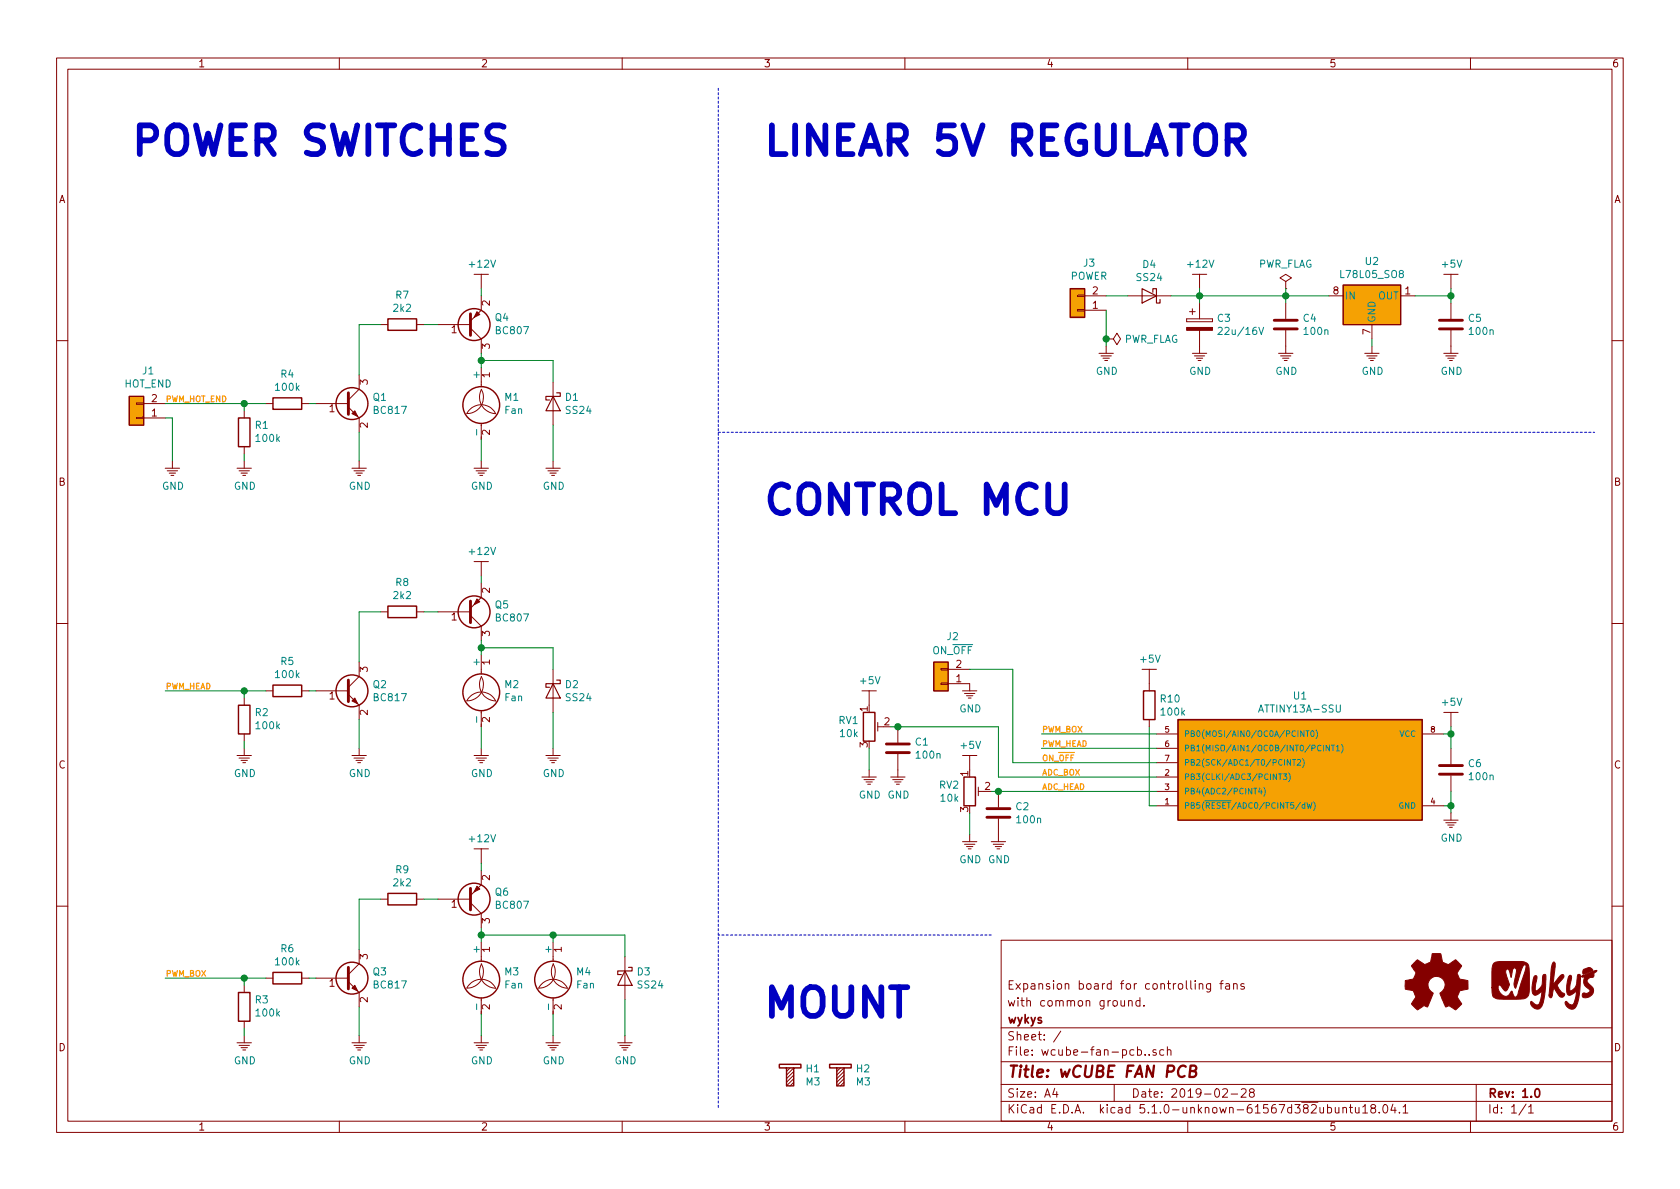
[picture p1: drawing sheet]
EESchema Schematic File Version 4
LIBS:wcube-fan-pcb.-cache
EELAYER 29 0
EELAYER END
$Descr A4 11693 8268
encoding utf-8
Sheet 1 1
Title "wCUBE FAN PCB"
Date "2019-02-28"
Rev "1.0"
Comp "wykys"
Comment1 "with common ground."
Comment2 "Expansion board for controlling fans"
Comment3 ""
Comment4 ""
$EndDescr
$Comp
L Transistor_BJT:BC807 Q4
U 1 1
P 3250 2250
F 0 "Q4" H 3441 2204 50  0000 L CNN
F 1 "BC807" H 3441 2295 50  0000 L CNN
F 2 "Package_TO_SOT_SMD:SOT-23" H 3450 2175 50  0001 L CIN
F 3 "http://www.fairchildsemi.com/ds/BC/BC807.pdf" H 3250 2250 50  0001 L CNN
	1    3250 2250
	1    0    0    1   
$EndComp
$Comp
L Transistor_BJT:BC817 Q1
U 1 1
P 2400 2800
F 0 "Q1" H 2591 2846 50  0000 L CNN
F 1 "BC817" H 2591 2755 50  0000 L CNN
F 2 "Package_TO_SOT_SMD:SOT-23" H 2600 2725 50  0001 L CIN
F 3 "http://www.fairchildsemi.com/ds/BC/BC817.pdf" H 2400 2800 50  0001 L CNN
	1    2400 2800
	1    0    0    -1  
$EndComp
$Comp
L Motor:Fan M1
U 1 1
P 3350 2850
F 0 "M1" H 3508 2946 50  0000 L CNN
F 1 "Fan" H 3508 2855 50  0000 L CNN
F 2 "Connector_JST:JST_XH_B02B-XH-A_1x02_P2.50mm_Vertical" H 3350 2860 50  0001 C CNN
F 3 "~" H 3350 2860 50  0001 C CNN
	1    3350 2850
	1    0    0    -1  
$EndComp
$Comp
L Device:R R7
U 1 1
P 2800 2250
F 0 "R7" V 2593 2250 50  0000 C CNN
F 1 "2k2" V 2684 2250 50  0000 C CNN
F 2 "Resistor_SMD:R_0805_2012Metric_Pad1.15x1.50mm_HandSolder" V 2730 2250 50  0001 C CNN
F 3 "~" H 2800 2250 50  0001 C CNN
	1    2800 2250
	0    1    1    0   
$EndComp
$Comp
L KLIB_Power:+12V #PWR08
U 1 1
P 3350 2000
F 0 "#PWR08" H 3350 1700 50  0001 C CNN
F 1 "+12V" H 3355 2173 50  0000 C CNN
F 2 "" H 3350 2000 50  0001 C CNN
F 3 "" H 3350 2000 50  0001 C CNN
	1    3350 2000
	1    0    0    -1  
$EndComp
$Comp
L Device:D_Schottky D1
U 1 1
P 3850 2800
F 0 "D1" V 3804 2879 50  0000 L CNN
F 1 "SS24" V 3895 2879 50  0000 L CNN
F 2 "Diode_SMD:D_SMB_Handsoldering" H 3850 2800 50  0001 C CNN
F 3 "~" H 3850 2800 50  0001 C CNN
	1    3850 2800
	0    1    1    0   
$EndComp
Wire Wire Line
	2500 2600 2500 2250
Wire Wire Line
	2500 2250 2650 2250
Wire Wire Line
	2950 2250 3050 2250
Wire Wire Line
	3350 2550 3350 2500
Wire Wire Line
	3350 2500 3850 2500
Wire Wire Line
	3850 2500 3850 2650
Connection ~ 3350 2500
Wire Wire Line
	3350 2500 3350 2450
$Comp
L KLIB_Power:GND #PWR09
U 1 1
P 3350 3200
F 0 "#PWR09" H 3350 3000 50  0001 C CNN
F 1 "GND" H 3355 3027 50  0000 C CNN
F 2 "" H 3350 3200 50  0001 C CNN
F 3 "" H 3350 3200 50  0001 C CNN
	1    3350 3200
	1    0    0    -1  
$EndComp
$Comp
L KLIB_Power:GND #PWR014
U 1 1
P 3850 3200
F 0 "#PWR014" H 3850 3000 50  0001 C CNN
F 1 "GND" H 3855 3027 50  0000 C CNN
F 2 "" H 3850 3200 50  0001 C CNN
F 3 "" H 3850 3200 50  0001 C CNN
	1    3850 3200
	1    0    0    -1  
$EndComp
$Comp
L KLIB_Power:GND #PWR05
U 1 1
P 2500 3200
F 0 "#PWR05" H 2500 3000 50  0001 C CNN
F 1 "GND" H 2505 3027 50  0000 C CNN
F 2 "" H 2500 3200 50  0001 C CNN
F 3 "" H 2500 3200 50  0001 C CNN
	1    2500 3200
	1    0    0    -1  
$EndComp
Wire Wire Line
	2500 3200 2500 3000
Wire Wire Line
	3350 3200 3350 3050
Wire Wire Line
	3850 3200 3850 2950
Wire Wire Line
	3350 2050 3350 2000
$Comp
L Device:R R4
U 1 1
P 2000 2800
F 0 "R4" V 1793 2800 50  0000 C CNN
F 1 "100k" V 1884 2800 50  0000 C CNN
F 2 "Resistor_SMD:R_0805_2012Metric_Pad1.15x1.50mm_HandSolder" V 1930 2800 50  0001 C CNN
F 3 "~" H 2000 2800 50  0001 C CNN
	1    2000 2800
	0    1    1    0   
$EndComp
Wire Wire Line
	2150 2800 2200 2800
$Comp
L Connector_Generic:Conn_01x02 J1
U 1 1
P 950 2900
F 0 "J1" H 868 2575 50  0000 C CNN
F 1 "HOT_END" H 868 2666 50  0000 C CNN
F 2 "Connector_JST:JST_XH_B02B-XH-A_1x02_P2.50mm_Vertical" H 950 2900 50  0001 C CNN
F 3 "~" H 950 2900 50  0001 C CNN
	1    950  2900
	-1   0    0    1   
$EndComp
$Comp
L KLIB_Power:GND #PWR01
U 1 1
P 1200 3200
F 0 "#PWR01" H 1200 3000 50  0001 C CNN
F 1 "GND" H 1205 3027 50  0000 C CNN
F 2 "" H 1200 3200 50  0001 C CNN
F 3 "" H 1200 3200 50  0001 C CNN
	1    1200 3200
	1    0    0    -1  
$EndComp
Wire Wire Line
	1150 2800 1700 2800
Wire Wire Line
	1200 3200 1200 2900
Wire Wire Line
	1200 2900 1150 2900
$Comp
L Device:R R1
U 1 1
P 1700 3000
F 0 "R1" H 1630 2954 50  0000 R CNN
F 1 "100k" H 1630 3045 50  0000 R CNN
F 2 "Resistor_SMD:R_0805_2012Metric_Pad1.15x1.50mm_HandSolder" V 1630 3000 50  0001 C CNN
F 3 "~" H 1700 3000 50  0001 C CNN
	1    1700 3000
	-1   0    0    1   
$EndComp
Wire Wire Line
	1700 2850 1700 2800
Wire Wire Line
	1700 2800 1850 2800
$Comp
L KLIB_Power:GND #PWR02
U 1 1
P 1700 3200
F 0 "#PWR02" H 1700 3000 50  0001 C CNN
F 1 "GND" H 1705 3027 50  0000 C CNN
F 2 "" H 1700 3200 50  0001 C CNN
F 3 "" H 1700 3200 50  0001 C CNN
	1    1700 3200
	1    0    0    -1  
$EndComp
Wire Wire Line
	1700 3200 1700 3150
$Comp
L Transistor_BJT:BC807 Q5
U 1 1
P 3250 4250
F 0 "Q5" H 3441 4204 50  0000 L CNN
F 1 "BC807" H 3441 4295 50  0000 L CNN
F 2 "Package_TO_SOT_SMD:SOT-23" H 3450 4175 50  0001 L CIN
F 3 "http://www.fairchildsemi.com/ds/BC/BC807.pdf" H 3250 4250 50  0001 L CNN
	1    3250 4250
	1    0    0    1   
$EndComp
$Comp
L Transistor_BJT:BC817 Q2
U 1 1
P 2400 4800
F 0 "Q2" H 2591 4846 50  0000 L CNN
F 1 "BC817" H 2591 4755 50  0000 L CNN
F 2 "Package_TO_SOT_SMD:SOT-23" H 2600 4725 50  0001 L CIN
F 3 "http://www.fairchildsemi.com/ds/BC/BC817.pdf" H 2400 4800 50  0001 L CNN
	1    2400 4800
	1    0    0    -1  
$EndComp
$Comp
L Motor:Fan M2
U 1 1
P 3350 4850
F 0 "M2" H 3508 4946 50  0000 L CNN
F 1 "Fan" H 3508 4855 50  0000 L CNN
F 2 "Connector_JST:JST_XH_B02B-XH-A_1x02_P2.50mm_Vertical" H 3350 4860 50  0001 C CNN
F 3 "~" H 3350 4860 50  0001 C CNN
	1    3350 4850
	1    0    0    -1  
$EndComp
$Comp
L Device:R R8
U 1 1
P 2800 4250
F 0 "R8" V 2593 4250 50  0000 C CNN
F 1 "2k2" V 2684 4250 50  0000 C CNN
F 2 "Resistor_SMD:R_0805_2012Metric_Pad1.15x1.50mm_HandSolder" V 2730 4250 50  0001 C CNN
F 3 "~" H 2800 4250 50  0001 C CNN
	1    2800 4250
	0    1    1    0   
$EndComp
$Comp
L KLIB_Power:+12V #PWR010
U 1 1
P 3350 4000
F 0 "#PWR010" H 3350 3700 50  0001 C CNN
F 1 "+12V" H 3355 4173 50  0000 C CNN
F 2 "" H 3350 4000 50  0001 C CNN
F 3 "" H 3350 4000 50  0001 C CNN
	1    3350 4000
	1    0    0    -1  
$EndComp
$Comp
L Device:D_Schottky D2
U 1 1
P 3850 4800
F 0 "D2" V 3804 4879 50  0000 L CNN
F 1 "SS24" V 3895 4879 50  0000 L CNN
F 2 "Diode_SMD:D_SMB_Handsoldering" H 3850 4800 50  0001 C CNN
F 3 "~" H 3850 4800 50  0001 C CNN
	1    3850 4800
	0    1    1    0   
$EndComp
Wire Wire Line
	2500 4600 2500 4250
Wire Wire Line
	2500 4250 2650 4250
Wire Wire Line
	2950 4250 3050 4250
Wire Wire Line
	3350 4550 3350 4500
Wire Wire Line
	3350 4500 3850 4500
Wire Wire Line
	3850 4500 3850 4650
Connection ~ 3350 4500
Wire Wire Line
	3350 4500 3350 4450
$Comp
L KLIB_Power:GND #PWR011
U 1 1
P 3350 5200
F 0 "#PWR011" H 3350 5000 50  0001 C CNN
F 1 "GND" H 3355 5027 50  0000 C CNN
F 2 "" H 3350 5200 50  0001 C CNN
F 3 "" H 3350 5200 50  0001 C CNN
	1    3350 5200
	1    0    0    -1  
$EndComp
$Comp
L KLIB_Power:GND #PWR015
U 1 1
P 3850 5200
F 0 "#PWR015" H 3850 5000 50  0001 C CNN
F 1 "GND" H 3855 5027 50  0000 C CNN
F 2 "" H 3850 5200 50  0001 C CNN
F 3 "" H 3850 5200 50  0001 C CNN
	1    3850 5200
	1    0    0    -1  
$EndComp
$Comp
L KLIB_Power:GND #PWR06
U 1 1
P 2500 5200
F 0 "#PWR06" H 2500 5000 50  0001 C CNN
F 1 "GND" H 2505 5027 50  0000 C CNN
F 2 "" H 2500 5200 50  0001 C CNN
F 3 "" H 2500 5200 50  0001 C CNN
	1    2500 5200
	1    0    0    -1  
$EndComp
Wire Wire Line
	2500 5200 2500 5000
Wire Wire Line
	3350 5200 3350 5050
Wire Wire Line
	3850 5200 3850 4950
Wire Wire Line
	3350 4050 3350 4000
$Comp
L Device:R R5
U 1 1
P 2000 4800
F 0 "R5" V 1793 4800 50  0000 C CNN
F 1 "100k" V 1884 4800 50  0000 C CNN
F 2 "Resistor_SMD:R_0805_2012Metric_Pad1.15x1.50mm_HandSolder" V 1930 4800 50  0001 C CNN
F 3 "~" H 2000 4800 50  0001 C CNN
	1    2000 4800
	0    1    1    0   
$EndComp
Wire Wire Line
	2150 4800 2200 4800
Wire Wire Line
	1150 4800 1700 4800
$Comp
L Device:R R2
U 1 1
P 1700 5000
F 0 "R2" H 1630 4954 50  0000 R CNN
F 1 "100k" H 1630 5045 50  0000 R CNN
F 2 "Resistor_SMD:R_0805_2012Metric_Pad1.15x1.50mm_HandSolder" V 1630 5000 50  0001 C CNN
F 3 "~" H 1700 5000 50  0001 C CNN
	1    1700 5000
	-1   0    0    1   
$EndComp
Wire Wire Line
	1700 4850 1700 4800
Connection ~ 1700 4800
Wire Wire Line
	1700 4800 1850 4800
$Comp
L KLIB_Power:GND #PWR03
U 1 1
P 1700 5200
F 0 "#PWR03" H 1700 5000 50  0001 C CNN
F 1 "GND" H 1705 5027 50  0000 C CNN
F 2 "" H 1700 5200 50  0001 C CNN
F 3 "" H 1700 5200 50  0001 C CNN
	1    1700 5200
	1    0    0    -1  
$EndComp
Wire Wire Line
	1700 5200 1700 5150
$Comp
L Transistor_BJT:BC807 Q6
U 1 1
P 3250 6250
F 0 "Q6" H 3441 6204 50  0000 L CNN
F 1 "BC807" H 3441 6295 50  0000 L CNN
F 2 "Package_TO_SOT_SMD:SOT-23" H 3450 6175 50  0001 L CIN
F 3 "http://www.fairchildsemi.com/ds/BC/BC807.pdf" H 3250 6250 50  0001 L CNN
	1    3250 6250
	1    0    0    1   
$EndComp
$Comp
L Transistor_BJT:BC817 Q3
U 1 1
P 2400 6800
F 0 "Q3" H 2591 6846 50  0000 L CNN
F 1 "BC817" H 2591 6755 50  0000 L CNN
F 2 "Package_TO_SOT_SMD:SOT-23" H 2600 6725 50  0001 L CIN
F 3 "http://www.fairchildsemi.com/ds/BC/BC817.pdf" H 2400 6800 50  0001 L CNN
	1    2400 6800
	1    0    0    -1  
$EndComp
$Comp
L Motor:Fan M3
U 1 1
P 3350 6850
F 0 "M3" H 3508 6946 50  0000 L CNN
F 1 "Fan" H 3508 6855 50  0000 L CNN
F 2 "Connector_JST:JST_XH_B02B-XH-A_1x02_P2.50mm_Vertical" H 3350 6860 50  0001 C CNN
F 3 "~" H 3350 6860 50  0001 C CNN
	1    3350 6850
	1    0    0    -1  
$EndComp
$Comp
L Device:R R9
U 1 1
P 2800 6250
F 0 "R9" V 2593 6250 50  0000 C CNN
F 1 "2k2" V 2684 6250 50  0000 C CNN
F 2 "Resistor_SMD:R_0805_2012Metric_Pad1.15x1.50mm_HandSolder" V 2730 6250 50  0001 C CNN
F 3 "~" H 2800 6250 50  0001 C CNN
	1    2800 6250
	0    1    1    0   
$EndComp
$Comp
L KLIB_Power:+12V #PWR012
U 1 1
P 3350 6000
F 0 "#PWR012" H 3350 5700 50  0001 C CNN
F 1 "+12V" H 3355 6173 50  0000 C CNN
F 2 "" H 3350 6000 50  0001 C CNN
F 3 "" H 3350 6000 50  0001 C CNN
	1    3350 6000
	1    0    0    -1  
$EndComp
$Comp
L Device:D_Schottky D3
U 1 1
P 4350 6800
F 0 "D3" V 4304 6879 50  0000 L CNN
F 1 "SS24" V 4395 6879 50  0000 L CNN
F 2 "Diode_SMD:D_SMB_Handsoldering" H 4350 6800 50  0001 C CNN
F 3 "~" H 4350 6800 50  0001 C CNN
	1    4350 6800
	0    1    1    0   
$EndComp
Wire Wire Line
	2500 6600 2500 6250
Wire Wire Line
	2500 6250 2650 6250
Wire Wire Line
	2950 6250 3050 6250
Wire Wire Line
	4350 6500 4350 6650
$Comp
L KLIB_Power:GND #PWR013
U 1 1
P 3350 7200
F 0 "#PWR013" H 3350 7000 50  0001 C CNN
F 1 "GND" H 3355 7027 50  0000 C CNN
F 2 "" H 3350 7200 50  0001 C CNN
F 3 "" H 3350 7200 50  0001 C CNN
	1    3350 7200
	1    0    0    -1  
$EndComp
$Comp
L KLIB_Power:GND #PWR017
U 1 1
P 4350 7200
F 0 "#PWR017" H 4350 7000 50  0001 C CNN
F 1 "GND" H 4355 7027 50  0000 C CNN
F 2 "" H 4350 7200 50  0001 C CNN
F 3 "" H 4350 7200 50  0001 C CNN
	1    4350 7200
	1    0    0    -1  
$EndComp
$Comp
L KLIB_Power:GND #PWR07
U 1 1
P 2500 7200
F 0 "#PWR07" H 2500 7000 50  0001 C CNN
F 1 "GND" H 2505 7027 50  0000 C CNN
F 2 "" H 2500 7200 50  0001 C CNN
F 3 "" H 2500 7200 50  0001 C CNN
	1    2500 7200
	1    0    0    -1  
$EndComp
Wire Wire Line
	2500 7200 2500 7000
Wire Wire Line
	3350 7200 3350 7050
Wire Wire Line
	4350 7200 4350 6950
Wire Wire Line
	3350 6050 3350 6000
$Comp
L Device:R R6
U 1 1
P 2000 6800
F 0 "R6" V 1793 6800 50  0000 C CNN
F 1 "100k" V 1884 6800 50  0000 C CNN
F 2 "Resistor_SMD:R_0805_2012Metric_Pad1.15x1.50mm_HandSolder" V 1930 6800 50  0001 C CNN
F 3 "~" H 2000 6800 50  0001 C CNN
	1    2000 6800
	0    1    1    0   
$EndComp
Wire Wire Line
	2150 6800 2200 6800
Wire Wire Line
	1150 6800 1700 6800
$Comp
L Device:R R3
U 1 1
P 1700 7000
F 0 "R3" H 1630 6954 50  0000 R CNN
F 1 "100k" H 1630 7045 50  0000 R CNN
F 2 "Resistor_SMD:R_0805_2012Metric_Pad1.15x1.50mm_HandSolder" V 1630 7000 50  0001 C CNN
F 3 "~" H 1700 7000 50  0001 C CNN
	1    1700 7000
	-1   0    0    1   
$EndComp
Wire Wire Line
	1700 6850 1700 6800
Connection ~ 1700 6800
Wire Wire Line
	1700 6800 1850 6800
$Comp
L KLIB_Power:GND #PWR04
U 1 1
P 1700 7200
F 0 "#PWR04" H 1700 7000 50  0001 C CNN
F 1 "GND" H 1705 7027 50  0000 C CNN
F 2 "" H 1700 7200 50  0001 C CNN
F 3 "" H 1700 7200 50  0001 C CNN
	1    1700 7200
	1    0    0    -1  
$EndComp
Wire Wire Line
	1700 7200 1700 7150
$Comp
L MCU_Atmel_ATTINY:ATTINY13A-SSU U1
U 1 1
P 9050 5350
F 0 "U1" H 9050 5867 50  0000 C CNN
F 1 "ATTINY13A-SSU" H 9050 5776 50  0000 C CNN
F 2 "Package_SO:SOIC-8_3.9x4.9mm_P1.27mm" H 9650 5350 50  0001 C CIN
F 3 "http://ww1.microchip.com/downloads/en/DeviceDoc/doc8126.pdf" H 8250 5700 50  0001 C CNN
	1    9050 5350
	1    0    0    -1  
$EndComp
$Comp
L Device:R R10
U 1 1
P 8000 4900
F 0 "R10" H 8070 4946 50  0000 L CNN
F 1 "100k" H 8070 4855 50  0000 L CNN
F 2 "Resistor_SMD:R_0805_2012Metric_Pad1.15x1.50mm_HandSolder" V 7930 4900 50  0001 C CNN
F 3 "~" H 8000 4900 50  0001 C CNN
	1    8000 4900
	1    0    0    -1  
$EndComp
$Comp
L Device:POT_TRIM RV1
U 1 1
P 6050 5050
F 0 "RV1" H 5980 5096 50  0000 R CNN
F 1 "10k" H 5980 5005 50  0000 R CNN
F 2 "Potentiometer_THT:Potentiometer_Vishay_T73YP_Vertical" H 6050 5050 50  0001 C CNN
F 3 "~" H 6050 5050 50  0001 C CNN
	1    6050 5050
	1    0    0    -1  
$EndComp
$Comp
L Regulator_Linear:L78L05_SO8 U2
U 1 1
P 9550 2050
F 0 "U2" H 9550 2292 50  0000 C CNN
F 1 "L78L05_SO8" H 9550 2201 50  0000 C CNN
F 2 "Package_SO:SOIC-8_3.9x4.9mm_P1.27mm" H 9650 2250 50  0001 C CIN
F 3 "http://www.st.com/content/ccc/resource/technical/document/datasheet/15/55/e5/aa/23/5b/43/fd/CD00000446.pdf/files/CD00000446.pdf/jcr:content/translations/en.CD00000446.pdf" H 9750 2050 50  0001 C CNN
	1    9550 2050
	1    0    0    -1  
$EndComp
Text Label 1150 2800 0    40   ~ 8
PWM_HOT_END
Connection ~ 1700 2800
Text Label 1150 4800 0    40   ~ 8
PWM_HEAD
Text Label 1150 6800 0    40   ~ 8
PWM_BOX
$Comp
L Connector_Generic:Conn_01x02 J3
U 1 1
P 7500 2150
F 0 "J3" H 7418 1825 50  0000 C CNN
F 1 "POWER" H 7418 1916 50  0000 C CNN
F 2 "Connector_JST:JST_XH_B02B-XH-A_1x02_P2.50mm_Vertical" H 7500 2150 50  0001 C CNN
F 3 "~" H 7500 2150 50  0001 C CNN
	1    7500 2150
	-1   0    0    1   
$EndComp
$Comp
L Device:D_Schottky D4
U 1 1
P 8000 2050
F 0 "D4" H 8000 1834 50  0000 C CNN
F 1 "SS24" H 8000 1925 50  0000 C CNN
F 2 "Diode_SMD:D_SMB_Handsoldering" H 8000 2050 50  0001 C CNN
F 3 "~" H 8000 2050 50  0001 C CNN
	1    8000 2050
	-1   0    0    1   
$EndComp
$Comp
L Device:CP C3
U 1 1
P 8350 2250
F 0 "C3" H 8468 2296 50  0000 L CNN
F 1 "22u/16V" H 8468 2205 50  0000 L CNN
F 2 "Capacitor_Tantalum_SMD:CP_EIA-6032-28_Kemet-C_Pad2.24x2.40mm_HandSolder" H 8388 2100 50  0001 C CNN
F 3 "~" H 8350 2250 50  0001 C CNN
	1    8350 2250
	1    0    0    -1  
$EndComp
$Comp
L Device:C C4
U 1 1
P 8950 2250
F 0 "C4" H 9065 2296 50  0000 L CNN
F 1 "100n" H 9065 2205 50  0000 L CNN
F 2 "Capacitor_SMD:C_0805_2012Metric_Pad1.15x1.50mm_HandSolder" H 8988 2100 50  0001 C CNN
F 3 "~" H 8950 2250 50  0001 C CNN
	1    8950 2250
	1    0    0    -1  
$EndComp
$Comp
L KLIB_Power:GND #PWR030
U 1 1
P 9550 2400
F 0 "#PWR030" H 9550 2200 50  0001 C CNN
F 1 "GND" H 9555 2227 50  0000 C CNN
F 2 "" H 9550 2400 50  0001 C CNN
F 3 "" H 9550 2400 50  0001 C CNN
	1    9550 2400
	1    0    0    -1  
$EndComp
$Comp
L KLIB_Power:GND #PWR029
U 1 1
P 8950 2400
F 0 "#PWR029" H 8950 2200 50  0001 C CNN
F 1 "GND" H 8955 2227 50  0000 C CNN
F 2 "" H 8950 2400 50  0001 C CNN
F 3 "" H 8950 2400 50  0001 C CNN
	1    8950 2400
	1    0    0    -1  
$EndComp
$Comp
L KLIB_Power:GND #PWR027
U 1 1
P 8350 2400
F 0 "#PWR027" H 8350 2200 50  0001 C CNN
F 1 "GND" H 8355 2227 50  0000 C CNN
F 2 "" H 8350 2400 50  0001 C CNN
F 3 "" H 8350 2400 50  0001 C CNN
	1    8350 2400
	1    0    0    -1  
$EndComp
$Comp
L KLIB_Power:GND #PWR025
U 1 1
P 7700 2400
F 0 "#PWR025" H 7700 2200 50  0001 C CNN
F 1 "GND" H 7705 2227 50  0000 C CNN
F 2 "" H 7700 2400 50  0001 C CNN
F 3 "" H 7700 2400 50  0001 C CNN
	1    7700 2400
	1    0    0    -1  
$EndComp
Wire Wire Line
	7700 2400 7700 2350
Wire Wire Line
	7700 2050 7850 2050
Wire Wire Line
	8150 2050 8350 2050
Wire Wire Line
	8950 2100 8950 2050
Connection ~ 8950 2050
Wire Wire Line
	8950 2050 9250 2050
Wire Wire Line
	8350 2100 8350 2050
Connection ~ 8350 2050
Wire Wire Line
	8350 2050 8950 2050
Wire Wire Line
	9550 2400 9550 2350
$Comp
L Device:C C5
U 1 1
P 10100 2250
F 0 "C5" H 10215 2296 50  0000 L CNN
F 1 "100n" H 10215 2205 50  0000 L CNN
F 2 "Capacitor_SMD:C_0805_2012Metric_Pad1.15x1.50mm_HandSolder" H 10138 2100 50  0001 C CNN
F 3 "~" H 10100 2250 50  0001 C CNN
	1    10100 2250
	1    0    0    -1  
$EndComp
$Comp
L KLIB_Power:GND #PWR032
U 1 1
P 10100 2400
F 0 "#PWR032" H 10100 2200 50  0001 C CNN
F 1 "GND" H 10105 2227 50  0000 C CNN
F 2 "" H 10100 2400 50  0001 C CNN
F 3 "" H 10100 2400 50  0001 C CNN
	1    10100 2400
	1    0    0    -1  
$EndComp
Wire Wire Line
	9850 2050 10100 2050
Wire Wire Line
	10100 2050 10100 2100
$Comp
L KLIB_Power:+5V #PWR031
U 1 1
P 10100 2000
F 0 "#PWR031" H 10100 1700 50  0001 C CNN
F 1 "+5V" H 10105 2173 50  0000 C CNN
F 2 "" H 10100 2000 50  0001 C CNN
F 3 "" H 10100 2000 50  0001 C CNN
	1    10100 2000
	1    0    0    -1  
$EndComp
Wire Wire Line
	10100 2000 10100 2050
Connection ~ 10100 2050
$Comp
L KLIB_Power:+12V #PWR026
U 1 1
P 8350 2000
F 0 "#PWR026" H 8350 1700 50  0001 C CNN
F 1 "+12V" H 8355 2173 50  0000 C CNN
F 2 "" H 8350 2000 50  0001 C CNN
F 3 "" H 8350 2000 50  0001 C CNN
	1    8350 2000
	1    0    0    -1  
$EndComp
Wire Wire Line
	8350 2000 8350 2050
$Comp
L KLIB_Power:PWR_FLAG #FLG02
U 1 1
P 8950 2000
F 0 "#FLG02" H 8950 2075 50  0001 C CNN
F 1 "PWR_FLAG" H 8950 2173 50  0000 C CNN
F 2 "" H 8950 2000 50  0001 C CNN
F 3 "" H 8950 2000 50  0001 C CNN
	1    8950 2000
	1    0    0    -1  
$EndComp
Wire Wire Line
	8950 2000 8950 2050
$Comp
L KLIB_Power:PWR_FLAG #FLG01
U 1 1
P 7700 2350
F 0 "#FLG01" H 7700 2425 50  0001 C CNN
F 1 "PWR_FLAG" V 7700 2478 50  0000 L CNN
F 2 "" H 7700 2350 50  0001 C CNN
F 3 "" H 7700 2350 50  0001 C CNN
	1    7700 2350
	0    1    1    0   
$EndComp
Connection ~ 7700 2350
Wire Wire Line
	7700 2350 7700 2150
$Comp
L KLIB_Power:+5V #PWR035
U 1 1
P 10100 5050
F 0 "#PWR035" H 10100 4750 50  0001 C CNN
F 1 "+5V" H 10105 5223 50  0000 C CNN
F 2 "" H 10100 5050 50  0001 C CNN
F 3 "" H 10100 5050 50  0001 C CNN
	1    10100 5050
	1    0    0    -1  
$EndComp
$Comp
L Device:C C6
U 1 1
P 10100 5350
F 0 "C6" H 10215 5396 50  0000 L CNN
F 1 "100n" H 10215 5305 50  0000 L CNN
F 2 "Capacitor_SMD:C_0805_2012Metric_Pad1.15x1.50mm_HandSolder" H 10138 5200 50  0001 C CNN
F 3 "~" H 10100 5350 50  0001 C CNN
	1    10100 5350
	1    0    0    -1  
$EndComp
$Comp
L KLIB_Power:GND #PWR036
U 1 1
P 10100 5650
F 0 "#PWR036" H 10100 5450 50  0001 C CNN
F 1 "GND" H 10105 5477 50  0000 C CNN
F 2 "" H 10100 5650 50  0001 C CNN
F 3 "" H 10100 5650 50  0001 C CNN
	1    10100 5650
	1    0    0    -1  
$EndComp
Wire Wire Line
	10100 5650 10100 5600
Wire Wire Line
	10050 5600 10100 5600
Connection ~ 10100 5600
Wire Wire Line
	10100 5600 10100 5500
Wire Wire Line
	10100 5050 10100 5100
Wire Wire Line
	10050 5100 10100 5100
Connection ~ 10100 5100
Wire Wire Line
	10100 5100 10100 5200
Wire Wire Line
	8050 5600 8000 5600
$Comp
L KLIB_Power:+5V #PWR028
U 1 1
P 8000 4750
F 0 "#PWR028" H 8000 4450 50  0001 C CNN
F 1 "+5V" H 8005 4923 50  0000 C CNN
F 2 "" H 8000 4750 50  0001 C CNN
F 3 "" H 8000 4750 50  0001 C CNN
	1    8000 4750
	1    0    0    -1  
$EndComp
Text Label 7250 5300 0    40   ~ 8
ON_~OFF
Text Label 7250 5200 0    40   ~ 8
PWM_HEAD
Text Label 7250 5100 0    40   ~ 8
PWM_BOX
Text Label 7250 5500 0    40   ~ 8
ADC_HEAD
Text Label 7250 5400 0    40   ~ 8
ADC_BOX
$Comp
L KLIB_Power:+5V #PWR018
U 1 1
P 6050 4900
F 0 "#PWR018" H 6050 4600 50  0001 C CNN
F 1 "+5V" H 6055 5073 50  0000 C CNN
F 2 "" H 6050 4900 50  0001 C CNN
F 3 "" H 6050 4900 50  0001 C CNN
	1    6050 4900
	1    0    0    -1  
$EndComp
$Comp
L KLIB_Power:GND #PWR020
U 1 1
P 6250 5350
F 0 "#PWR020" H 6250 5150 50  0001 C CNN
F 1 "GND" H 6255 5177 50  0000 C CNN
F 2 "" H 6250 5350 50  0001 C CNN
F 3 "" H 6250 5350 50  0001 C CNN
	1    6250 5350
	1    0    0    -1  
$EndComp
Wire Wire Line
	6200 5050 6250 5050
$Comp
L Device:C C1
U 1 1
P 6250 5200
F 0 "C1" H 6365 5246 50  0000 L CNN
F 1 "100n" H 6365 5155 50  0000 L CNN
F 2 "Capacitor_SMD:C_0805_2012Metric_Pad1.15x1.50mm_HandSolder" H 6288 5050 50  0001 C CNN
F 3 "~" H 6250 5200 50  0001 C CNN
	1    6250 5200
	1    0    0    -1  
$EndComp
$Comp
L KLIB_Power:GND #PWR019
U 1 1
P 6050 5350
F 0 "#PWR019" H 6050 5150 50  0001 C CNN
F 1 "GND" H 6055 5177 50  0000 C CNN
F 2 "" H 6050 5350 50  0001 C CNN
F 3 "" H 6050 5350 50  0001 C CNN
	1    6050 5350
	1    0    0    -1  
$EndComp
Wire Wire Line
	6050 5350 6050 5200
$Comp
L Device:POT_TRIM RV2
U 1 1
P 6750 5500
F 0 "RV2" H 6680 5546 50  0000 R CNN
F 1 "10k" H 6680 5455 50  0000 R CNN
F 2 "Potentiometer_THT:Potentiometer_Vishay_T73YP_Vertical" H 6750 5500 50  0001 C CNN
F 3 "~" H 6750 5500 50  0001 C CNN
	1    6750 5500
	1    0    0    -1  
$EndComp
$Comp
L KLIB_Power:+5V #PWR022
U 1 1
P 6750 5350
F 0 "#PWR022" H 6750 5050 50  0001 C CNN
F 1 "+5V" H 6755 5523 50  0000 C CNN
F 2 "" H 6750 5350 50  0001 C CNN
F 3 "" H 6750 5350 50  0001 C CNN
	1    6750 5350
	1    0    0    -1  
$EndComp
$Comp
L KLIB_Power:GND #PWR024
U 1 1
P 6950 5800
F 0 "#PWR024" H 6950 5600 50  0001 C CNN
F 1 "GND" H 6955 5627 50  0000 C CNN
F 2 "" H 6950 5800 50  0001 C CNN
F 3 "" H 6950 5800 50  0001 C CNN
	1    6950 5800
	1    0    0    -1  
$EndComp
Wire Wire Line
	6900 5500 6950 5500
$Comp
L Device:C C2
U 1 1
P 6950 5650
F 0 "C2" H 7065 5696 50  0000 L CNN
F 1 "100n" H 7065 5605 50  0000 L CNN
F 2 "Capacitor_SMD:C_0805_2012Metric_Pad1.15x1.50mm_HandSolder" H 6988 5500 50  0001 C CNN
F 3 "~" H 6950 5650 50  0001 C CNN
	1    6950 5650
	1    0    0    -1  
$EndComp
$Comp
L KLIB_Power:GND #PWR023
U 1 1
P 6750 5800
F 0 "#PWR023" H 6750 5600 50  0001 C CNN
F 1 "GND" H 6755 5627 50  0000 C CNN
F 2 "" H 6750 5800 50  0001 C CNN
F 3 "" H 6750 5800 50  0001 C CNN
	1    6750 5800
	1    0    0    -1  
$EndComp
Wire Wire Line
	6750 5800 6750 5650
Wire Wire Line
	6950 5500 8050 5500
Connection ~ 6950 5500
Wire Wire Line
	6250 5050 6950 5050
Wire Wire Line
	6950 5050 6950 5400
Wire Wire Line
	6950 5400 8050 5400
Connection ~ 6250 5050
$Comp
L Connector_Generic:Conn_01x02 J2
U 1 1
P 6550 4750
F 0 "J2" H 6468 4425 50  0000 C CNN
F 1 "ON_~OFF" H 6468 4516 50  0000 C CNN
F 2 "Connector_JST:JST_XH_B02B-XH-A_1x02_P2.50mm_Vertical" H 6550 4750 50  0001 C CNN
F 3 "~" H 6550 4750 50  0001 C CNN
	1    6550 4750
	-1   0    0    1   
$EndComp
$Comp
L KLIB_Power:GND #PWR021
U 1 1
P 6750 4750
F 0 "#PWR021" H 6750 4550 50  0001 C CNN
F 1 "GND" H 6755 4577 50  0000 C CNN
F 2 "" H 6750 4750 50  0001 C CNN
F 3 "" H 6750 4750 50  0001 C CNN
	1    6750 4750
	1    0    0    -1  
$EndComp
Wire Wire Line
	7050 5300 7050 4650
Wire Wire Line
	7050 4650 6750 4650
$Comp
L KLIB_Mechanical:Bolt H1
U 1 1
P 5500 7500
F 0 "H1" H 5605 7571 50  0000 L CNN
F 1 "M3" H 5605 7480 50  0000 L CNN
F 2 "KLIB_Mechanical:Bolt_M3" H 5600 7350 50  0001 L CNN
F 3 "~" H 5625 7425 50  0001 C CNN
	1    5500 7500
	1    0    0    -1  
$EndComp
$Comp
L KLIB_Mechanical:Bolt H2
U 1 1
P 5850 7500
F 0 "H2" H 5955 7571 50  0000 L CNN
F 1 "M3" H 5955 7480 50  0000 L CNN
F 2 "KLIB_Mechanical:Bolt_M3" H 5950 7350 50  0001 L CNN
F 3 "~" H 5975 7425 50  0001 C CNN
	1    5850 7500
	1    0    0    -1  
$EndComp
$Comp
L KLIB_Logo:Wykys GR1
U 1 1
P 10750 6850
F 0 "GR1" H 10750 6714 50  0001 C CNN
F 1 "Wykys" H 10750 6986 50  0001 C CNN
F 2 "KLIB_Logo:wykys_small_skill" H 10750 6600 50  0001 C CNN
F 3 "https://github.com/wykys" H 10750 6714 50  0001 C CNN
	1    10750 6850
	1    0    0    -1  
$EndComp
$Comp
L Graphic:Logo_Open_Hardware_Small #LOGO1
U 1 1
P 10000 6850
F 0 "#LOGO1" H 10000 7125 50  0001 C CNN
F 1 "Logo_Open_Hardware_Small" H 10000 6625 50  0001 C CNN
F 2 "" H 10000 6850 50  0001 C CNN
F 3 "~" H 10000 6850 50  0001 C CNN
	1    10000 6850
	1    0    0    -1  
$EndComp
Wire Notes Line
	5000 7700 5000 600 
Wire Notes Line
	6900 6500 5000 6500
Text Notes 900  1100 0    200  ~ 40
POWER SWITCHES
Text Notes 5300 1100 0    200  ~ 40
LINEAR 5V REGULATOR
Wire Notes Line
	5000 3000 11100 3000
Text Notes 5300 3600 0    200  ~ 40
CONTROL MCU
Text Notes 5300 7100 0    200  ~ 40
MOUNT
$Comp
L Motor:Fan M4
U 1 1
P 3850 6850
F 0 "M4" H 4008 6946 50  0000 L CNN
F 1 "Fan" H 4008 6855 50  0000 L CNN
F 2 "Connector_JST:JST_XH_B02B-XH-A_1x02_P2.50mm_Vertical" H 3850 6860 50  0001 C CNN
F 3 "~" H 3850 6860 50  0001 C CNN
	1    3850 6850
	1    0    0    -1  
$EndComp
Wire Wire Line
	3350 6450 3350 6500
Wire Wire Line
	4350 6500 3850 6500
Connection ~ 3350 6500
Wire Wire Line
	3350 6500 3350 6550
Wire Wire Line
	3850 6550 3850 6500
Connection ~ 3850 6500
Wire Wire Line
	3850 6500 3350 6500
$Comp
L KLIB_Power:GND #PWR016
U 1 1
P 3850 7200
F 0 "#PWR016" H 3850 7000 50  0001 C CNN
F 1 "GND" H 3855 7027 50  0000 C CNN
F 2 "" H 3850 7200 50  0001 C CNN
F 3 "" H 3850 7200 50  0001 C CNN
	1    3850 7200
	1    0    0    -1  
$EndComp
Wire Wire Line
	3850 7200 3850 7050
Wire Wire Line
	7250 5200 8050 5200
Wire Wire Line
	7250 5100 8050 5100
Wire Wire Line
	7050 5300 8050 5300
Wire Wire Line
	8000 5050 8000 5600
$EndSCHEMATC
